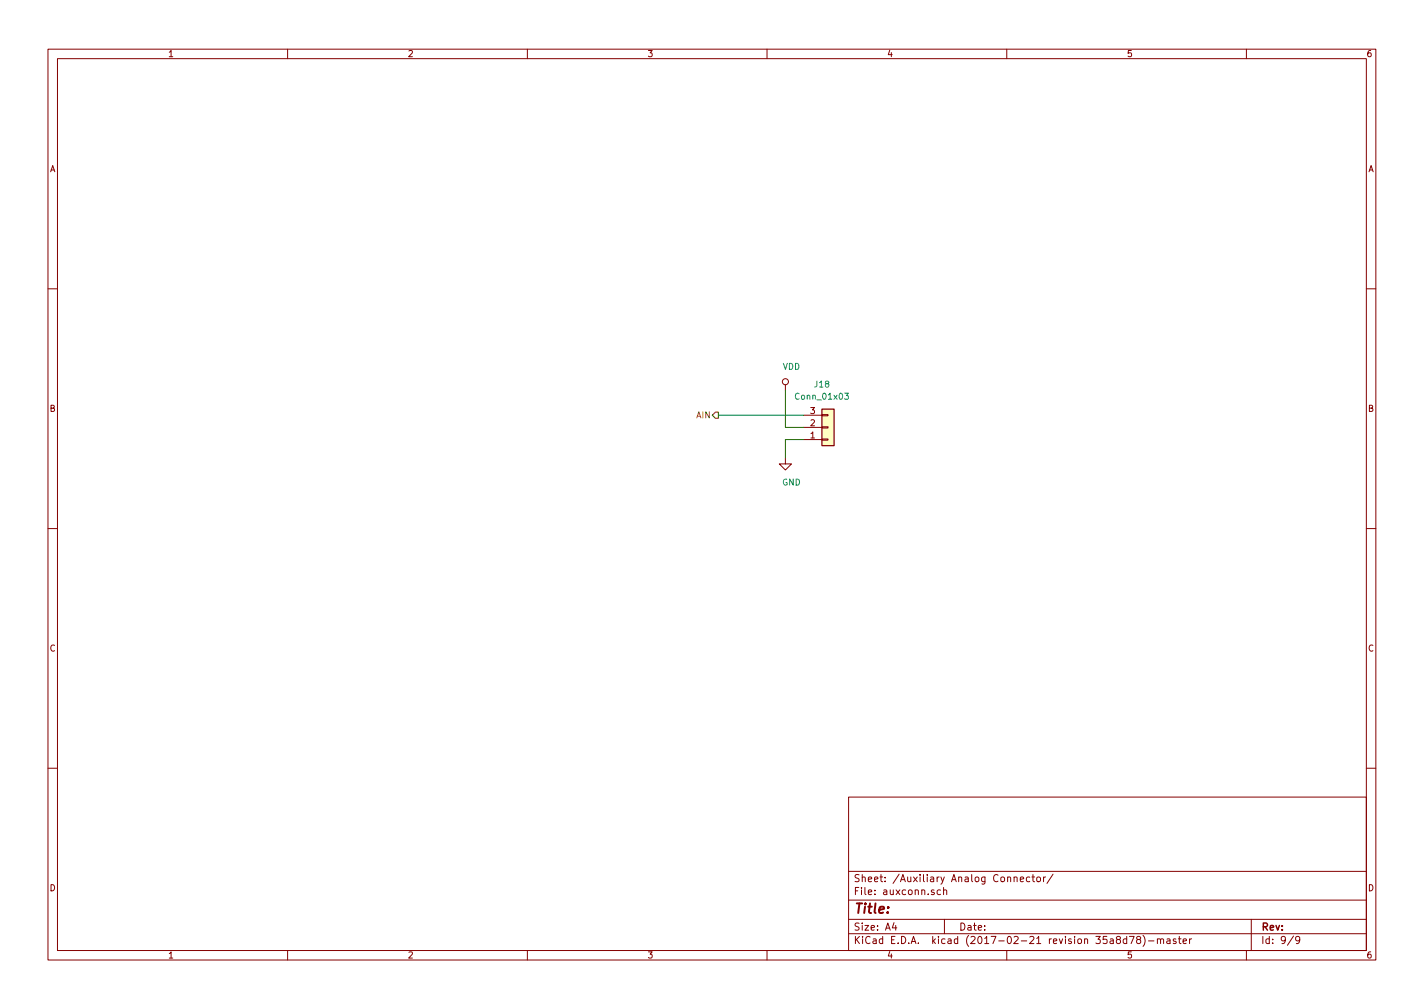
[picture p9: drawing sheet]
<svg xmlns="http://www.w3.org/2000/svg" width="297mm" height="210mm" viewBox="0 0 297 210" stroke-linecap="round" stroke-linejoin="round" font-family="sans-serif">
<g fill="none" stroke="#840000" stroke-width=".21">
<path d="M10 10.3h277v189.9h-277zM12 12.2h273v186.1h-273zM60 10.3v1.9M110 10.3v1.9M160 10.3v1.9M210 10.3v1.9M260 10.3v1.9M10 60.2h2M285 60.2h2M163.8 95.5v1.3h1.3l-1.3 1.2-1.2-1.2h1.2M163.8 80.3v1.2M167.6 91.7h3.8"/>
<path d="M167.6 89.1h3.8M167.6 86.6h3.8M171.4 86.5h1.3v.2h-1.3zM171.4 89h1.3v.3h-1.3zM171.4 91.6h1.3v.2h-1.3zM10 110.3h2M285 110.3h2M10 160.2h2M177 166.3h108v32h-108zM285 160.2h2M60 198.3v1.9M110 198.3v1.9"/>
<path d="M160 198.3v1.9M177 194.8h108M177 191.8h108M177 187.8h108M177 181.8h108M186.5 192.5l-.4 1h1M186.8 193v1M194.8 185.7l-.3-.1-.2 .2v.2l.5 .2v.3h-.5M196.2 185.7l-.4-.1-.3 .3 .1 .6 .2 .1 .4-.1M196.8 185.7l.3-.1 .3 .1 .1 .9M196.8 185.1v1.5M197 191.8v3"/>
<path d="M210 198.3v1.9M211.5 183.1l.3-.2 .3 .1 .1 .9M212.8 183.4l.7-.1v-.3l-.5-.1-.2 .2 .1 .7h.6M214.8 183l-.4-.1-.3 .3 .1 .6 .2 .1 .4-.1M215.2 182.9h.6M215.5 182.4v1.3l.3 .2M216.3 183.1l.2-.2 .5 .2v.7l-.3 .1-.4-.1zM217.7 182.9v1M218.1 182.9l-.4 .3M219.7 182.3l-1.3 2M233.1 196l-.2-.3v-.2l.2-.2 .5 .1 .1 .2v.2l-.6 .2-.2 .3v.2l.2 .3h.4l.2-.3v-.2l-.2-.3M235 195.9l-.4-.1-.3 .3 .1 .6 .2 .1 .4-.1"/>
<path d="M235 195.3v1.5M235.6 195.3h1l-.7 1.5M237.4 196l-.3-.3 .1-.2 .2-.2 .4 .1 .1 .2v.2l-.5 .2-.3 .3 .1 .4 .2 .1h.2l.3-.3v-.4l-.3-.1M238.4 195.1a1.71 1.71 0 0 1 0 2.3M239.6 196.3h1.1M241.4 196l.3-.2 .3 .1 .1 .9M241.4 195.8v1M242.1 196l.2-.2 .3 .1 .1 .9M243.4 195.9h.6l.1 .9M244.1 196.2l-.5 .1-.2 .2 .2 .3 .5-.1M245.3 195.9l-.4-.1-.2 .2 .1 .3 .5 .1v.3h-.6M245.8 195.8h.6"/>
<path d="M246 195.3v1.3l.4 .2M246.8 196.3l.7-.1-.1-.3-.4-.1-.2 .2 .1 .7h.5M248.1 195.8v1M248.6 195.8l-.5 .3M260 198.3v1.9M261 191.8v6.5M269.8 195.2l-1.2 2M271.1 196l-.3 .3-.4-.1-.1-.2v-.4l.3-.3h.2l.3 .3a1.01 1.01 0 0 1-.4 1.2h-.3"/>
<circle cx="163.8" cy="79.6" r=".63"/>
</g>
<path d="M171.4 85.3h2.6v7.7h-2.6z" fill="#ffffc2" stroke="#ffffc2" stroke-width=".21"/>
<path d="M171.4 85.3h2.6v7.7h-2.6z" fill="none" stroke="#840000" stroke-width=".25"/>
<path d="M176.2 82h.8l-.4 .5 .3 .1v.6h-.7" fill="none" stroke="#008484" stroke-width=".21"/>
<path d="M149.9 86.6h17.7M163.8 81.5v7.6h3.8M167.6 91.7h-3.8v3.8" fill="none" stroke="#008400" stroke-width=".21"/>
<path d="M149.2 86h.7v1.2h-.7l-.6-.6z" fill="none" stroke="#848400" stroke-width=".25"/>
<text font-size="2.8" fill="#840000" x="178" y="190.5">Title:</text>
<g font-size="2.1" fill="#840000">
<text x="178" y="184">Sheet: /Auxiliary Analog Connector/</text>
<text x="178" y="186.7">File: auxconn.sch</text>
<text x="178" y="196.9">KiCad E.D.A. kicad (2017-02-21 revision 35a8d78)-master</text>
<text x="178" y="194.1">Size: A4</text>
<text x="200" y="194.1">Date:</text>
<text x="263" y="194.1">Rev:</text>
<text x="263" y="196.9">Id: 9/9</text>
</g>
<g font-size="1.8" fill="#840000">
<text x="35" y="11.9">1</text>
<text x="85" y="11.9">2</text>
<text x="135" y="11.9">3</text>
<text x="185" y="11.9">4</text>
<text x="235" y="11.9">5</text>
<text x="285" y="11.9">6</text>
<text x="10.4" y="35.9">A</text>
<text x="285.4" y="35.9">A</text>
<text x="10.4" y="85.9">B</text>
<text x="169.1" y="88.9">2</text>
<text x="169.1" y="86.4">3</text>
<text x="285.4" y="85.9">B</text>
<text x="169.1" y="91.4">1</text>
<text x="10.4" y="135.9">C</text>
<text x="285.4" y="135.9">C</text>
<text x="10.4" y="185.9">D</text>
<text x="285.4" y="185.9">D</text>
<text x="35" y="199.9">1</text>
<text x="85" y="199.9">2</text>
<text x="135" y="199.9">3</text>
<text x="185" y="199.9">4</text>
<text x="235" y="199.9">5</text>
<text x="285" y="199.9">6</text>
</g>
<g font-size="1.8" fill="#008484">
<text x="163.2" y="77.1">VDD</text>
<text x="166.2" y="83.4">Conn_01x03</text>
<text x="170" y="80.8">J18</text>
<text x="163.1" y="101.3">GND</text>
</g>
<text font-size="1.8" fill="#848400" x="145.3" y="87.2">AIN</text>
</svg>
